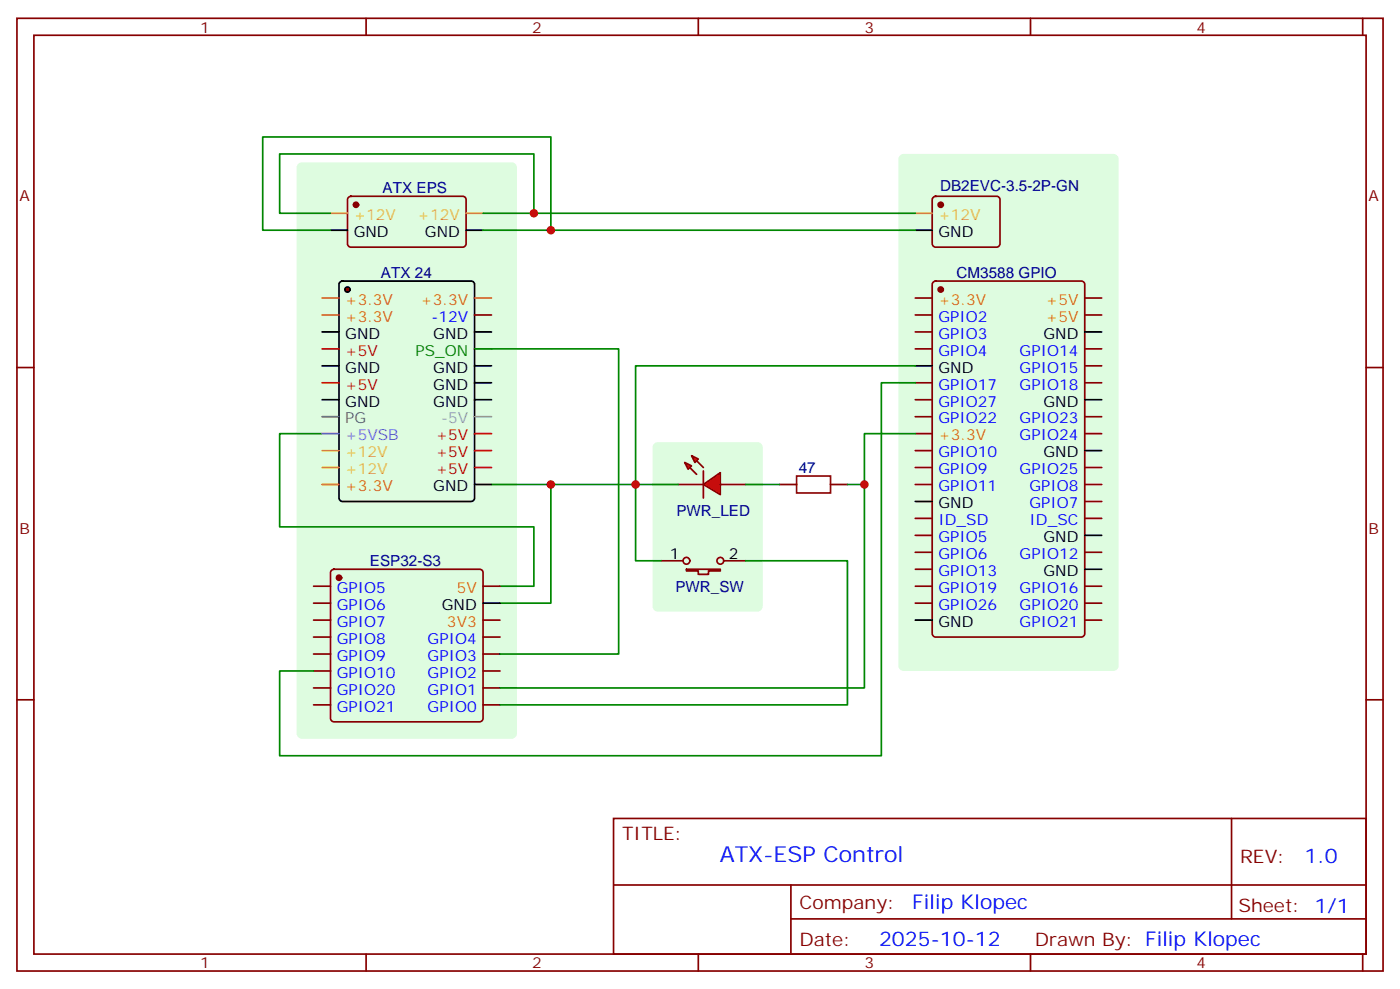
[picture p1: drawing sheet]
<svg xmlns="http://www.w3.org/2000/svg" width="291mm" height="206mm" viewBox="0 0 291 206" stroke-linecap="round" stroke-linejoin="round" font-family="sans-serif">
<g fill="#defce0">
<path d="M62 34.2l.8-.4h43.7a1.06 1.06 0 0 1 1.1 1.1v117.8a1.13 1.13 0 0 1-1.1 1h-43.7a1.13 1.13 0 0 1-1.1-1v-117.8z"/>
<path d="M136.1 92.4l.8-.4h20.8a1.06 1.06 0 0 1 1 1.1v33.1a1.13 1.13 0 0 1-1 1.1h-20.8a1.13 1.13 0 0 1-1.1-1.1v-33.1z"/>
<path d="M187.2 32.5l.8-.5h43.8a1.06 1.06 0 0 1 1 1.1v105.5a1.13 1.13 0 0 1-1 1h-43.8a1.13 1.13 0 0 1-1-1v-105.5z"/>
</g>
<g fill="none" stroke="#870000" stroke-width=".35">
<path d="M3.5 3.8h284.4v198.3h-284.4zM7.1 7.3h277.2v191.2h-277.2zM76.2 3.8v3.5M145.3 3.8v3.5M214.5 3.8v3.5M283.6 3.8v3.5M3.5 76.5h3.6M284.3 76.5h3.6M137.6 116.7h4.6M142.9 118.5h7v.3h-2.4v.7h-2.2v-.7h-2.4zM150.6 116.7h4.6M3.5 145.6h3.6"/>
<path d="M284.3 145.6h3.6M127.7 170.3h156.6v28.2h-156.6zM256.3 170.3v20.9M76.2 198.5v3.6M127.7 184.2h156.5M145.3 198.5v3.6M164.6 191.2h119.6M164.6 184.2v14.1M214.5 198.5v3.6M283.6 198.5v3.6"/>
<circle cx="142.9" cy="116.7" r=".71"/>
<circle cx="149.9" cy="116.7" r=".71"/>
</g>
<g fill="#f00" stroke="#870000" stroke-width=".35">
<path d="M146.4 100.8l3.5-2.4v4.5z"/>
<path d="M146.4 98v5.6z"/>
</g>
<g fill="#870000" stroke="#870000" stroke-width=".35">
<path d="M145 95.9l1.4 1.4z"/>
<path d="M143.6 97.3l1.4 1.4z"/>
</g>
<g fill="#f00" stroke="#870000" stroke-width=".35">
<path d="M143.9 94.8l1.4 .7-.7 .7z"/>
<path d="M142.5 96.2l1.4 .7-.7 .7z"/>
</g>
<g fill="none" stroke="#870000" stroke-width=".35">
<path d="M194.3 58.7l.4-.2h30.4a.71 .71 0 0 1 .7 .7v72.7a.76 .76 0 0 1-.7 .7h-30.4a.76 .76 0 0 1-.7-.7v-72.7zM190.5 62h3.5M190.5 65.5h3.5M190.5 69.1h3.5M190.5 72.6h3.5M190.5 79.7h3.5M225.8 62h3.5M225.8 65.5h3.5M225.8 72.6h3.5M225.8 79.7h3.5M225.8 76.1h3.5M190.5 83.2h3.5"/>
<path d="M190.5 86.7h3.5M190.5 90.2h3.5M190.5 93.8h3.5M190.5 97.3h3.5M225.8 86.7h3.5M225.8 90.2h3.5M225.8 97.3h3.5M69 118.7l.5-.2h30.3a.71 .71 0 0 1 .7 .7v30.3a.76 .76 0 0 1-.7 .7h-30.3a.76 .76 0 0 1-.7-.7v-30.3zM141.1 100.8h5.3M149.9 100.8h5.3M190.5 100.8h3.5M190.5 114.9h3.5"/>
<path d="M190.5 107.9h3.5M190.5 111.4h3.5M190.5 118.5h3.5M225.8 100.8h3.5M225.8 114.9h3.5M225.8 107.9h3.5M225.8 104.4h3.5M65.3 122h3.5M65.3 125.5h3.5M65.3 129h3.5M65.3 132.6h3.5M65.3 136.1h3.5"/>
<path d="M65.3 139.6h3.5M100.5 122h3.6M100.5 129h3.6M100.5 132.6h3.6M100.5 136.1h3.6M100.5 139.6h3.6M190.5 122h3.5M190.5 125.5h3.5M225.8 122h3.5M225.8 125.5h3.5M225.8 129h3.5M65.3 143.2h3.5"/>
<path d="M65.3 146.7h3.5M100.5 143.2h3.6M100.5 146.7h3.6"/>
</g>
<path d="M67 90.2h-8.8v19.4h52.9v12.4h-7M102.3 100.8h12.4v24.7h-10.6M114.7 100.8h17.6v15.9h5.3" fill="none" stroke="#008700" stroke-width=".35"/>
<g fill="#870000" stroke="#870000" stroke-width=".35">
<circle cx="70.6" cy="120.2" r=".53"/>
<circle cx="195.8" cy="60.3" r=".53"/>
</g>
<path d="M70.8 58.7l.5-.2h26.8a.71 .71 0 0 1 .7 .7v44.4a.76 .76 0 0 1-.7 .8h-26.8a.76 .76 0 0 1-.7-.8v-44.4zM190.5 76.1h3.5M225.8 69.1h3.5M225.8 93.8h3.5M225.8 83.2h3.5M190.5 104.4h3.5M225.8 118.5h3.5M225.8 111.4h3.5M100.5 125.5h3.6M190.5 129h3.5" fill="none" stroke="#000" stroke-width=".35"/>
<circle cx="72.3" cy="60.3" r=".53" fill="#870000" stroke="#000" stroke-width=".35"/>
<path d="M67 62h3.6M67 65.5h3.6M98.8 62h3.5M67 100.8h3.6" fill="none" stroke="#c60" stroke-width=".35"/>
<path d="M68.8 47.9h3.5M97 47.9h3.5M190.5 47.9h3.5M67 69.1h3.6M67 76.1h3.6M98.8 69.1h3.5M98.8 76.1h3.5M98.8 79.7h3.5M67 83.2h3.6M98.8 83.2h3.5M98.8 100.8h3.5" fill="none" stroke="#000" stroke-width=".35"/>
<path d="M67 72.6h3.6M67 79.7h3.6M98.8 90.2h3.5M98.8 93.8h3.5M98.8 97.3h3.5" fill="none" stroke="#c00" stroke-width=".35"/>
<path d="M67 86.7h3.6" fill="none" stroke="#666" stroke-width=".35"/>
<path d="M67 90.2h3.6" fill="none" stroke="#93c" stroke-width=".35"/>
<path d="M68.8 44.4h3.5M97 44.4h3.5M190.5 44.4h3.5M67 93.8h3.6M67 97.3h3.6" fill="none" stroke="#fc0" stroke-width=".35"/>
<path d="M72.6 41.1l.4-.2h23.3a.71 .71 0 0 1 .7 .7v9.1a.76 .76 0 0 1-.7 .7h-23.3a.76 .76 0 0 1-.7-.7v-9.1zM194.3 41.1l.4-.2h12.7a.71 .71 0 0 1 .7 .7v9.1a.76 .76 0 0 1-.7 .7h-12.7a.76 .76 0 0 1-.7-.7v-9.1zM98.8 65.5h3.5M162.3 100.8h3.5M172.9 100.8h3.5" fill="none" stroke="#870000" stroke-width=".35"/>
<path d="M98.8 72.6h3.5" fill="none" stroke="#060" stroke-width=".35"/>
<path d="M98.8 86.7h3.5" fill="none" stroke="#999" stroke-width=".35"/>
<path d="M68.8 44.4h-10.6v-12.4h52.9v12.4M68.8 47.9h-14.1v-19.4h60v19.4M100.5 44.4h90M100.5 47.9h90M102.3 72.6h26.5v63.5h-24.7M190.5 79.7h-7.1v77.6h-125.2v-17.7h7.1M190.5 76.1h-58.2v24.7h8.8M190.5 90.2h-10.6v53h-75.8M155.2 116.7h21.2v30h-72.3M155.2 100.8h7.1M176.4 100.8h3.5" fill="none" stroke="#008700" stroke-width=".35"/>
<path d="M165.8 99.1h7.1v3.5h-7.1z" fill="none" stroke="#a10000" stroke-width=".35"/>
<g fill="#870000" stroke="#870000" stroke-width=".35">
<circle cx="74.1" cy="42.6" r=".53"/>
<circle cx="195.8" cy="42.6" r=".53"/>
</g>
<g fill="#c00">
<circle cx="132.3" cy="100.8" r=".88"/>
<circle cx="179.9" cy="100.8" r=".88"/>
<circle cx="114.7" cy="100.8" r=".88"/>
<circle cx="111.1" cy="44.4" r=".88"/>
<circle cx="114.7" cy="47.9" r=".88"/>
</g>
<text font-size="4.6" fill="#00f" x="149.8" y="179.3">ATX-ESP Control</text>
<g font-size="4.2" fill="#00f">
<text x="271.5" y="179.6">1.0</text>
<text x="189.9" y="189.1">Filip Klopec</text>
<text x="183" y="196.9">2025-10-12</text>
</g>
<g font-size="3.9" fill="#800">
<text x="129.5" y="174.9">TITLE:</text>
<text x="258.1" y="179.6">REV:</text>
<text x="166.4" y="189.1">Company:</text>
<text x="257.7" y="189.7">Sheet: 1/1</text>
<text x="166.4" y="196.8">Date:</text>
<text x="215.4" y="196.9">Drawn By: Filip Klopec</text>
</g>
<g font-size="3.2" fill="#800">
<text x="41.6" y="6.8">1</text>
<text x="110.8" y="6.8">2</text>
<text x="179.9" y="6.8">3</text>
<text x="249.1" y="6.8">4</text>
<text x="4.1" y="41.9">A</text>
<text x="284.9" y="41.9">A</text>
<text x="4.1" y="111.1">B</text>
<text x="284.9" y="111.1">B</text>
<text x="41.6" y="201.5">1</text>
<text x="110.8" y="201.5">2</text>
<text x="179.9" y="201.5">3</text>
<text x="249.1" y="201.5">4</text>
</g>
<g font-size="3.2" fill="#000080">
<text x="79.6" y="40.2">ATX EPS</text>
<text x="195.7" y="39.8">DB2EVC-3.5-2P-GN</text>
<text x="79.3" y="57.9">ATX 24</text>
<text x="199.1" y="57.9">CM3588 GPIO</text>
<text x="166.3" y="98.5">47</text>
<text x="140.8" y="107.3">PWR_LED</text>
<text x="77" y="117.8">ESP32-S3</text>
<text x="140.6" y="123.1">PWR_SW</text>
</g>
<g font-size="3.2" fill="#fc0">
<text x="73.6" y="45.8">+12V</text>
<text x="86.9" y="45.8">+12V</text>
<text x="195.3" y="45.8">+12V</text>
<text x="71.9" y="95.2">+12V</text>
<text x="71.9" y="98.7">+12V</text>
</g>
<g font-size="3.2">
<text x="73.6" y="49.3">GND</text>
<text x="88.4" y="49.3">GND</text>
<text x="195.3" y="49.3">GND</text>
<text x="71.9" y="70.5">GND</text>
<text x="90.2" y="70.5">GND</text>
<text x="217.2" y="70.5">GND</text>
<text x="71.9" y="77.5">GND</text>
<text x="90.2" y="77.5">GND</text>
<text x="195.3" y="77.5">GND</text>
<text x="90.2" y="81.1">GND</text>
<text x="71.9" y="84.6">GND</text>
<text x="90.2" y="84.6">GND</text>
<text x="217.2" y="84.6">GND</text>
<text x="217.2" y="95.2">GND</text>
<text x="90.2" y="102.2">GND</text>
<text x="195.3" y="105.8">GND</text>
<text x="217.2" y="112.8">GND</text>
<text x="139.4" y="116.3">1</text>
<text x="151.7" y="116.3">2</text>
<text x="217.2" y="119.9">GND</text>
<text x="92" y="126.9">GND</text>
<text x="195.3" y="130.5">GND</text>
</g>
<g font-size="3.2" fill="#c60">
<text x="71.9" y="63.4">+3.3V</text>
<text x="87.5" y="63.4">+3.3V</text>
<text x="71.9" y="67">+3.3V</text>
<text x="71.9" y="102.2">+3.3V</text>
</g>
<g font-size="3.2" fill="#f60">
<text x="195.3" y="63.4">+3.3V</text>
<text x="217.7" y="63.4">+5V</text>
<text x="217.7" y="67">+5V</text>
<text x="195.3" y="91.7">+3.3V</text>
<text x="95.1" y="123.4">5V</text>
<text x="93" y="130.5">3V3</text>
</g>
<g font-size="3.2" fill="#00f">
<text x="89.8" y="67">-12V</text>
<text x="195.3" y="67">GPIO2</text>
<text x="195.3" y="70.5">GPIO3</text>
<text x="195.3" y="74">GPIO4</text>
<text x="212.2" y="77.5">GPIO15</text>
<text x="212.2" y="74">GPIO14</text>
<text x="195.3" y="81.1">GPIO17</text>
<text x="212.2" y="81.1">GPIO18</text>
<text x="195.3" y="84.6">GPIO27</text>
<text x="195.3" y="88.1">GPIO22</text>
<text x="212.2" y="88.1">GPIO23</text>
<text x="195.3" y="95.2">GPIO10</text>
<text x="212.2" y="91.7">GPIO24</text>
<text x="195.3" y="98.7">GPIO9</text>
<text x="212.2" y="98.7">GPIO25</text>
<text x="195.3" y="102.2">GPIO11</text>
<text x="214.2" y="105.8">GPIO7</text>
<text x="214.2" y="102.2">GPIO8</text>
<text x="195.3" y="109.3">ID_SD</text>
<text x="195.3" y="112.8">GPIO5</text>
<text x="214.3" y="109.3">ID_SC</text>
<text x="195.3" y="116.3">GPIO6</text>
<text x="195.3" y="119.9">GPIO13</text>
<text x="212.2" y="116.3">GPIO12</text>
<text x="70.1" y="123.4">GPIO5</text>
<text x="195.3" y="123.4">GPIO19</text>
<text x="212.2" y="123.4">GPIO16</text>
<text x="70.1" y="126.9">GPIO6</text>
<text x="70.1" y="130.5">GPIO7</text>
<text x="195.3" y="126.9">GPIO26</text>
<text x="212.2" y="130.5">GPIO21</text>
<text x="212.2" y="126.9">GPIO20</text>
<text x="70.1" y="134">GPIO8</text>
<text x="70.1" y="137.5">GPIO9</text>
<text x="89" y="137.5">GPIO3</text>
<text x="89" y="134">GPIO4</text>
<text x="70.1" y="141">GPIO10</text>
<text x="89" y="141">GPIO2</text>
<text x="70.1" y="144.6">GPIO20</text>
<text x="70.1" y="148.1">GPIO21</text>
<text x="89" y="148.1">GPIO0</text>
<text x="89" y="144.6">GPIO1</text>
</g>
<g font-size="3.2" fill="#c00">
<text x="71.9" y="74">+5V</text>
<text x="71.9" y="81.1">+5V</text>
<text x="90.7" y="91.7">+5V</text>
<text x="90.7" y="95.2">+5V</text>
<text x="90.7" y="98.7">+5V</text>
</g>
<text font-size="3.2" fill="#060" x="86.5" y="74">PS_ON</text>
<text font-size="3.2" fill="#666" x="71.9" y="88.1">PG</text>
<text font-size="3.2" fill="#999" x="91.8" y="88.1">-5V</text>
<text font-size="3.2" fill="#93c" x="71.9" y="91.7">+5VSB</text>
</svg>
